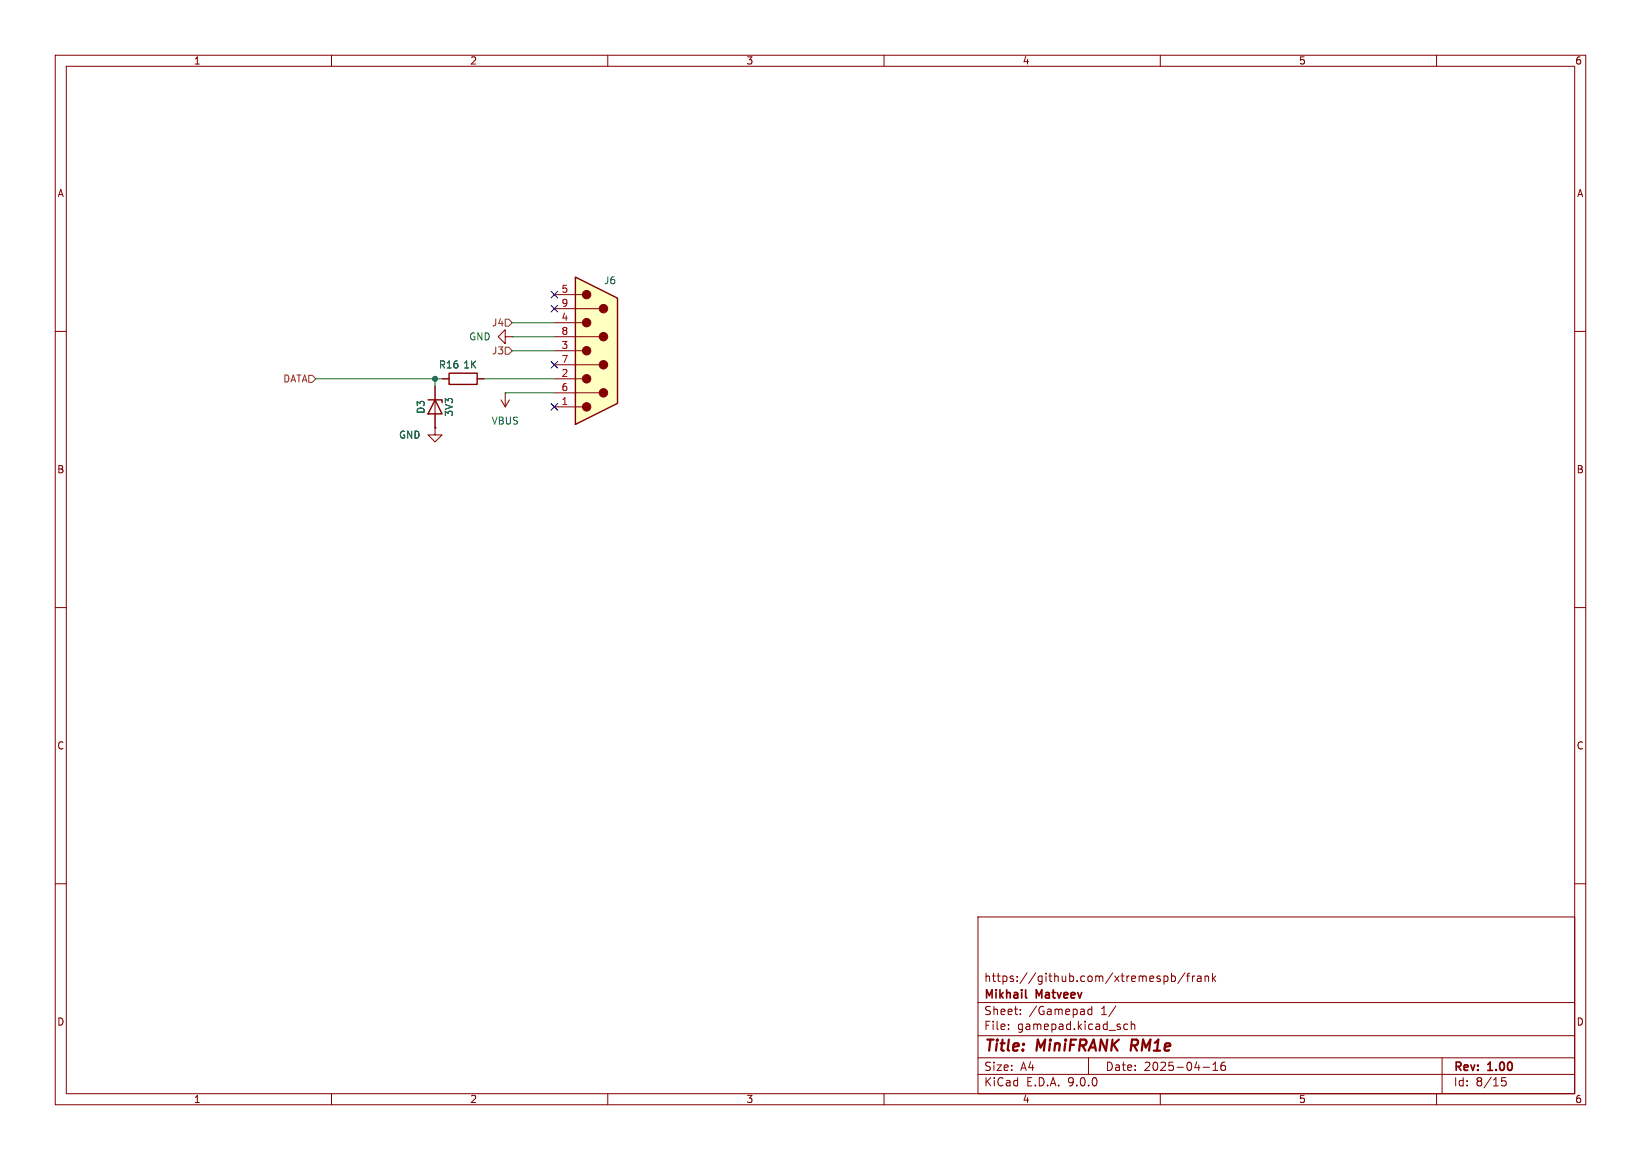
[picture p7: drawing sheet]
(kicad_sch
 (version 20250114)
 (generator "eeschema")
 (generator_version "9.0")
 (paper "A4")
 (title_block
  (title "${NAME}")
  (date "2025-04-16")
  (rev "${VERSION}")
  (company "Mikhail Matveev")
  (comment 1 "https://github.com/xtremespb/frank"))
 (lib_symbols
  (symbol "Device:D_Zener"
   (pin_numbers (hide yes))
   (pin_names
    (offset 1.016) (hide yes)) (exclude_from_sim no) (in_bom yes) (on_board yes)
   (property "Reference" "D" (at 0 2.54 0) (effects (font (size 1.27 1.27))))
   (property "Value" "D_Zener" (at 0 -2.54 0) (effects (font (size 1.27 1.27))))
   (property "Footprint" "" (at 0 0 0) (effects (font (size 1.27 1.27)) (hide yes)))
   (property "Datasheet" "~" (at 0 0 0) (effects (font (size 1.27 1.27)) (hide yes)))
   (property "Description" "Zener diode" (at 0 0 0) (effects (font (size 1.27 1.27)) (hide yes)))
   (symbol "D_Zener_0_1"
    (polyline (pts (xy -1.27 -1.27) (xy -1.27 1.27) (xy -0.762 1.27)) (stroke (width 0.254) (type default)) (fill (type none)))
    (polyline (pts (xy 1.27 0) (xy -1.27 0)) (stroke (width 0) (type default)) (fill (type none)))
    (polyline (pts (xy 1.27 -1.27) (xy 1.27 1.27) (xy -1.27 0) (xy 1.27 -1.27)) (stroke (width 0.254) (type default)) (fill (type none))))
   (symbol "D_Zener_1_1"
    (pin passive line (at -3.81 0 0) (length 2.54) (name "K" (effects (font (size 1.27 1.27)))) (number "1" (effects (font (size 1.27 1.27)))))
    (pin passive line (at 3.81 0 180) (length 2.54) (name "A" (effects (font (size 1.27 1.27)))) (number "2" (effects (font (size 1.27 1.27))))))
   (embedded_fonts no))
  (symbol "Device:R"
   (pin_numbers (hide yes))
   (pin_names
    (offset 0)) (exclude_from_sim no) (in_bom yes) (on_board yes)
   (property "Reference" "R" (at 2.032 0 90) (effects (font (size 1.27 1.27))))
   (property "Value" "R" (at 0 0 90) (effects (font (size 1.27 1.27))))
   (property "Footprint" "" (at -1.778 0 90) (effects (font (size 1.27 1.27)) (hide yes)))
   (property "Datasheet" "~" (at 0 0 0) (effects (font (size 1.27 1.27)) (hide yes)))
   (property "Description" "Resistor" (at 0 0 0) (effects (font (size 1.27 1.27)) (hide yes)))
   (symbol "R_0_1"
    (rectangle (start -1.016 -2.54) (end 1.016 2.54) (stroke (width 0.254) (type default)) (fill (type none))))
   (symbol "R_1_1"
    (pin passive line (at 0 3.81 270) (length 1.27) (name "~" (effects (font (size 1.27 1.27)))) (number "1" (effects (font (size 1.27 1.27)))))
    (pin passive line (at 0 -3.81 90) (length 1.27) (name "~" (effects (font (size 1.27 1.27)))) (number "2" (effects (font (size 1.27 1.27))))))
   (embedded_fonts no))
  (symbol "FRANK:DB9_Male_Small"
   (pin_names
    (offset 1.016) (hide yes)) (exclude_from_sim no) (in_bom yes) (on_board yes)
   (property "Reference" "JOY1" (at 1.27 12.7 0) (effects (font (size 1.27 1.27)) (justify left)))
   (property "Value" "Joystick" (at -2.54 15.24 0) (effects (font (size 1.27 1.27)) (justify left) (hide yes)))
   (property "Footprint" "LIBS:DSUB-9" (at 0 0 0) (effects (font (size 1.27 1.27)) (hide yes)))
   (property "Datasheet" "~" (at 0 0 0) (effects (font (size 1.27 1.27)) (hide yes)))
   (property "Description" "" (at 0 0 0) (effects (font (size 1.27 1.27)) (hide yes)))
   (symbol "DB9_Male_Small_0_1"
    (polyline (pts (xy -3.81 10.16) (xy -2.54 10.16)) (stroke (width 0) (type default)) (fill (type none)))
    (polyline (pts (xy -3.81 7.62) (xy 0.508 7.62)) (stroke (width 0) (type default)) (fill (type none)))
    (polyline (pts (xy -3.81 5.08) (xy -2.54 5.08)) (stroke (width 0) (type default)) (fill (type none)))
    (polyline (pts (xy -3.81 2.54) (xy 0.508 2.54)) (stroke (width 0) (type default)) (fill (type none)))
    (polyline (pts (xy -3.81 0) (xy -2.54 0)) (stroke (width 0) (type default)) (fill (type none)))
    (polyline (pts (xy -3.81 -2.54) (xy 0.508 -2.54)) (stroke (width 0) (type default)) (fill (type none)))
    (polyline (pts (xy -3.81 -5.08) (xy -2.54 -5.08)) (stroke (width 0) (type default)) (fill (type none)))
    (polyline (pts (xy -3.81 -7.62) (xy 0.508 -7.62)) (stroke (width 0) (type default)) (fill (type none)))
    (polyline (pts (xy -3.81 -10.16) (xy -2.54 -10.16)) (stroke (width 0) (type default)) (fill (type none)))
    (polyline (pts (xy -3.81 -13.335) (xy -3.81 13.335) (xy 3.81 9.525) (xy 3.81 -9.525) (xy -3.81 -13.335)) (stroke (width 0.254) (type default)) (fill (type background)))
    (circle (center -1.778 10.16) (radius 0.762) (stroke (width 0) (type default)) (fill (type outline)))
    (circle (center -1.778 5.08) (radius 0.762) (stroke (width 0) (type default)) (fill (type outline)))
    (circle (center -1.778 0) (radius 0.762) (stroke (width 0) (type default)) (fill (type outline)))
    (circle (center -1.778 -5.08) (radius 0.762) (stroke (width 0) (type default)) (fill (type outline)))
    (circle (center -1.778 -10.16) (radius 0.762) (stroke (width 0) (type default)) (fill (type outline)))
    (circle (center 1.27 7.62) (radius 0.762) (stroke (width 0) (type default)) (fill (type outline)))
    (circle (center 1.27 2.54) (radius 0.762) (stroke (width 0) (type default)) (fill (type outline)))
    (circle (center 1.27 -2.54) (radius 0.762) (stroke (width 0) (type default)) (fill (type outline)))
    (circle (center 1.27 -7.62) (radius 0.762) (stroke (width 0) (type default)) (fill (type outline))))
   (symbol "DB9_Male_Small_1_1"
    (pin passive line (at -7.62 10.16 0) (length 3.81) (name "5" (effects (font (size 1.27 1.27)))) (number "5" (effects (font (size 1.27 1.27)))))
    (pin passive line (at -7.62 7.62 0) (length 3.81) (name "9" (effects (font (size 1.27 1.27)))) (number "9" (effects (font (size 1.27 1.27)))))
    (pin passive line (at -7.62 5.08 0) (length 3.81) (name "4" (effects (font (size 1.27 1.27)))) (number "4" (effects (font (size 1.27 1.27)))))
    (pin passive line (at -7.62 2.54 0) (length 3.81) (name "8" (effects (font (size 1.27 1.27)))) (number "8" (effects (font (size 1.27 1.27)))))
    (pin passive line (at -7.62 0 0) (length 3.81) (name "3" (effects (font (size 1.27 1.27)))) (number "3" (effects (font (size 1.27 1.27)))))
    (pin passive line (at -7.62 -2.54 0) (length 3.81) (name "7" (effects (font (size 1.27 1.27)))) (number "7" (effects (font (size 1.27 1.27)))))
    (pin passive line (at -7.62 -5.08 0) (length 3.81) (name "2" (effects (font (size 1.27 1.27)))) (number "2" (effects (font (size 1.27 1.27)))))
    (pin passive line (at -7.62 -7.62 0) (length 3.81) (name "6" (effects (font (size 1.27 1.27)))) (number "6" (effects (font (size 1.27 1.27)))))
    (pin passive line (at -7.62 -10.16 0) (length 3.81) (name "1" (effects (font (size 1.27 1.27)))) (number "1" (effects (font (size 1.27 1.27))))))
   (embedded_fonts no))
  (symbol "GND_1"
   (power)
   (pin_numbers (hide yes))
   (pin_names
    (offset 0) (hide yes)) (exclude_from_sim no) (in_bom yes) (on_board yes)
   (property "Reference" "#PWR" (at 0 -6.35 0) (effects (font (size 1.27 1.27)) (hide yes)))
   (property "Value" "GND" (at 0 -3.81 0) (effects (font (size 1.27 1.27))))
   (property "Footprint" "" (at 0 0 0) (effects (font (size 1.27 1.27)) (hide yes)))
   (property "Datasheet" "" (at 0 0 0) (effects (font (size 1.27 1.27)) (hide yes)))
   (property "Description" "Power symbol creates a global label with name \"GND\" , ground" (at 0 0 0) (effects (font (size 1.27 1.27)) (hide yes)))
   (symbol "GND_1_0_1"
    (polyline (pts (xy 0 0) (xy 0 -1.27) (xy 1.27 -1.27) (xy 0 -2.54) (xy -1.27 -1.27) (xy 0 -1.27)) (stroke (width 0) (type default)) (fill (type none))))
   (symbol "GND_1_1_1"
    (pin power_in line (at 0 0 270) (length 0) (name "~" (effects (font (size 1.27 1.27)))) (number "1" (effects (font (size 1.27 1.27))))))
   (embedded_fonts no))
  (symbol "power:GND"
   (power)
   (pin_numbers (hide yes))
   (pin_names
    (offset 0) (hide yes)) (exclude_from_sim no) (in_bom yes) (on_board yes)
   (property "Reference" "#PWR" (at 0 -6.35 0) (effects (font (size 1.27 1.27)) (hide yes)))
   (property "Value" "GND" (at 0 -3.81 0) (effects (font (size 1.27 1.27))))
   (property "Footprint" "" (at 0 0 0) (effects (font (size 1.27 1.27)) (hide yes)))
   (property "Datasheet" "" (at 0 0 0) (effects (font (size 1.27 1.27)) (hide yes)))
   (property "Description" "Power symbol creates a global label with name \"GND\" , ground" (at 0 0 0) (effects (font (size 1.27 1.27)) (hide yes)))
   (symbol "GND_0_1"
    (polyline (pts (xy 0 0) (xy 0 -1.27) (xy 1.27 -1.27) (xy 0 -2.54) (xy -1.27 -1.27) (xy 0 -1.27)) (stroke (width 0) (type default)) (fill (type none))))
   (symbol "GND_1_1"
    (pin power_in line (at 0 0 270) (length 0) (name "~" (effects (font (size 1.27 1.27)))) (number "1" (effects (font (size 1.27 1.27))))))
   (embedded_fonts no))
  (symbol "power:VBUS"
   (power)
   (pin_numbers (hide yes))
   (pin_names
    (offset 0) (hide yes)) (exclude_from_sim no) (in_bom yes) (on_board yes)
   (property "Reference" "#PWR" (at 0 -3.81 0) (effects (font (size 1.27 1.27)) (hide yes)))
   (property "Value" "VBUS" (at 0 3.556 0) (effects (font (size 1.27 1.27))))
   (property "Footprint" "" (at 0 0 0) (effects (font (size 1.27 1.27)) (hide yes)))
   (property "Datasheet" "" (at 0 0 0) (effects (font (size 1.27 1.27)) (hide yes)))
   (property "Description" "Power symbol creates a global label with name \"VBUS\"" (at 0 0 0) (effects (font (size 1.27 1.27)) (hide yes)))
   (symbol "VBUS_0_1"
    (polyline (pts (xy -0.762 1.27) (xy 0 2.54)) (stroke (width 0) (type default)) (fill (type none)))
    (polyline (pts (xy 0 2.54) (xy 0.762 1.27)) (stroke (width 0) (type default)) (fill (type none)))
    (polyline (pts (xy 0 0) (xy 0 2.54)) (stroke (width 0) (type default)) (fill (type none))))
   (symbol "VBUS_1_1"
    (pin power_in line (at 0 0 90) (length 0) (name "~" (effects (font (size 1.27 1.27)))) (number "1" (effects (font (size 1.27 1.27))))))
   (embedded_fonts no)))
 (junction
  (at 78.74 68.58)
  (diameter 0)
  (color 0 0 0 0))
 (no_connect
  (at 100.33 55.88))
 (no_connect
  (at 100.33 53.34))
 (no_connect
  (at 100.33 66.04))
 (no_connect
  (at 100.33 73.66))
 (wire
  (pts (xy 92.71 63.5) (xy 100.33 63.5))
  (stroke (width 0) (type default)))
 (wire
  (pts (xy 92.71 58.42) (xy 100.33 58.42))
  (stroke (width 0) (type default)))
 (wire
  (pts (xy 91.44 71.12) (xy 100.33 71.12))
  (stroke (width 0) (type default)))
 (wire
  (pts (xy 78.74 68.58) (xy 78.74 69.85))
  (stroke (width 0) (type default)))
 (wire
  (pts (xy 57.15 68.58) (xy 78.74 68.58))
  (stroke (width 0) (type default)))
 (wire
  (pts (xy 80.01 68.58) (xy 78.74 68.58))
  (stroke (width 0) (type default)))
 (wire
  (pts (xy 92.71 60.96) (xy 100.33 60.96))
  (stroke (width 0) (type default)))
 (wire
  (pts (xy 87.63 68.58) (xy 100.33 68.58))
  (stroke (width 0) (type default)))
 (hierarchical_label "J4"
  (shape input)
  (at 92.71 58.42 180)
  (effects (font (size 1.27 1.27)) (justify right)))
 (hierarchical_label "J3"
  (shape input)
  (at 92.71 63.5 180)
  (effects (font (size 1.27 1.27)) (justify right)))
 (hierarchical_label "DATA"
  (shape input)
  (at 57.15 68.58 180)
  (effects (font (size 1.27 1.27)) (justify right)))
 (symbol
  (lib_id "power:GND")
  (at 78.74 77.47 0)
  (unit 1)
  (exclude_from_sim no)
  (in_bom yes)
  (on_board yes)
  (dnp no)
  (property "Reference" "#PWR048" (at 78.74 83.82 0) (effects (font (size 1.27 1.27)) (hide yes)))
  (property "Value" "GND" (at 76.2 78.74 0) (effects (font (size 1.27 1.27)) (justify right)))
  (property "Footprint" "" (at 78.74 77.47 0) (effects (font (size 1.27 1.27)) (hide yes)))
  (property "Datasheet" "" (at 78.74 77.47 0) (effects (font (size 1.27 1.27)) (hide yes)))
  (property "Description" "Power symbol creates a global label with name \"GND\" , ground" (at 78.74 77.47 0) (effects (font (size 1.27 1.27)) (hide yes)))
  (pin "1"))
 (symbol
  (lib_id "Device:D_Zener")
  (at 78.74 73.66 270)
  (unit 1)
  (exclude_from_sim no)
  (in_bom yes)
  (on_board yes)
  (dnp no)
  (property "Reference" "D3" (at 76.2 73.66 0) (effects (font (size 1.27 1.27))))
  (property "Value" "3V3" (at 81.28 73.66 0) (effects (font (size 1.27 1.27))))
  (property "Footprint" "FRANK:Diode (SOD-523)" (at 78.74 73.66 0) (effects (font (size 1.27 1.27)) (hide yes)))
  (property "Datasheet" "https://www.vishay.com/docs/83335/bzx384g.pdf" (at 78.74 73.66 0) (effects (font (size 1.27 1.27)) (hide yes)))
  (property "Description" "" (at 78.74 73.66 0) (effects (font (size 1.27 1.27)) (hide yes)))
  (property "AliExpress" "https://www.aliexpress.com/item/1005006143480992.html" (at 78.74 73.66 0) (effects (font (size 1.27 1.27)) (hide yes)))
  (property "LCSC" "" (at 78.74 73.66 0) (effects (font (size 1.27 1.27)) (hide yes)))
  (pin "1")
  (pin "2"))
 (symbol
  (lib_id "power:VBUS")
  (at 91.44 71.12 180)
  (unit 1)
  (exclude_from_sim no)
  (in_bom yes)
  (on_board yes)
  (dnp no)
  (fields_autoplaced yes)
  (property "Reference" "#PWR047" (at 91.44 67.31 0) (effects (font (size 1.27 1.27)) (hide yes)))
  (property "Value" "VBUS" (at 91.44 76.2 0) (effects (font (size 1.27 1.27))))
  (property "Footprint" "" (at 91.44 71.12 0) (effects (font (size 1.27 1.27)) (hide yes)))
  (property "Datasheet" "" (at 91.44 71.12 0) (effects (font (size 1.27 1.27)) (hide yes)))
  (property "Description" "Power symbol creates a global label with name \"VBUS\"" (at 91.44 71.12 0) (effects (font (size 1.27 1.27)) (hide yes)))
  (pin "1"))
 (symbol
  (lib_id "FRANK:DB9_Male_Small")
  (at 107.95 63.5 0)
  (unit 1)
  (exclude_from_sim no)
  (in_bom yes)
  (on_board yes)
  (dnp no)
  (property "Reference" "J6" (at 109.22 50.8 0) (effects (font (size 1.27 1.27)) (justify left)))
  (property "Value" "D-SUB 9 Male" (at 105.41 48.26 0) (effects (font (size 1.27 1.27)) (justify left) (hide yes)))
  (property "Footprint" "FRANK:D-SUB (9 pin, male, top mount)" (at 107.95 63.5 0) (effects (font (size 1.27 1.27)) (hide yes)))
  (property "Datasheet" "https://eu.mouser.com/datasheet/2/578/original-3313093.pdf" (at 107.95 63.5 0) (effects (font (size 1.27 1.27)) (hide yes)))
  (property "Description" "" (at 107.95 63.5 0) (effects (font (size 1.27 1.27)) (hide yes)))
  (property "AliExpress" "https://www.aliexpress.com/item/4001214300548.html" (at 107.95 63.5 0) (effects (font (size 1.27 1.27)) (hide yes)))
  (pin "1")
  (pin "2")
  (pin "3")
  (pin "4")
  (pin "5")
  (pin "6")
  (pin "7")
  (pin "8")
  (pin "9"))
 (symbol
  (lib_name "GND_1")
  (lib_id "power:GND")
  (at 92.71 60.96 270)
  (unit 1)
  (exclude_from_sim no)
  (in_bom yes)
  (on_board yes)
  (dnp no)
  (fields_autoplaced yes)
  (property "Reference" "#PWR046" (at 86.36 60.96 0) (effects (font (size 1.27 1.27)) (hide yes)))
  (property "Value" "GND" (at 88.9 60.9599 90) (effects (font (size 1.27 1.27)) (justify right)))
  (property "Footprint" "" (at 92.71 60.96 0) (effects (font (size 1.27 1.27)) (hide yes)))
  (property "Datasheet" "" (at 92.71 60.96 0) (effects (font (size 1.27 1.27)) (hide yes)))
  (property "Description" "Power symbol creates a global label with name \"GND\" , ground" (at 92.71 60.96 0) (effects (font (size 1.27 1.27)) (hide yes)))
  (pin "1"))
 (symbol
  (lib_id "Device:R")
  (at 83.82 68.58 90)
  (unit 1)
  (exclude_from_sim no)
  (in_bom yes)
  (on_board yes)
  (dnp no)
  (property "Reference" "R16" (at 81.28 66.04 90) (effects (font (size 1.27 1.27))))
  (property "Value" "1K" (at 85.09 66.04 90) (effects (font (size 1.27 1.27))))
  (property "Footprint" "FRANK:Resistor (0402)" (at 83.82 70.358 90) (effects (font (size 1.27 1.27)) (hide yes)))
  (property "Datasheet" "https://www.vishay.com/docs/28952/mcs0402at-mct0603at-mcu0805at-mca1206at.pdf" (at 83.82 68.58 0) (effects (font (size 1.27 1.27)) (hide yes)))
  (property "Description" "" (at 83.82 68.58 0) (effects (font (size 1.27 1.27)) (hide yes)))
  (property "AliExpress" "https://www.aliexpress.com/item/1005005945735199.html" (at 83.82 68.58 0) (effects (font (size 1.27 1.27)) (hide yes)))
  (property "LCSC" "" (at 83.82 68.58 0) (effects (font (size 1.27 1.27)) (hide yes)))
  (pin "1")
  (pin "2")))
